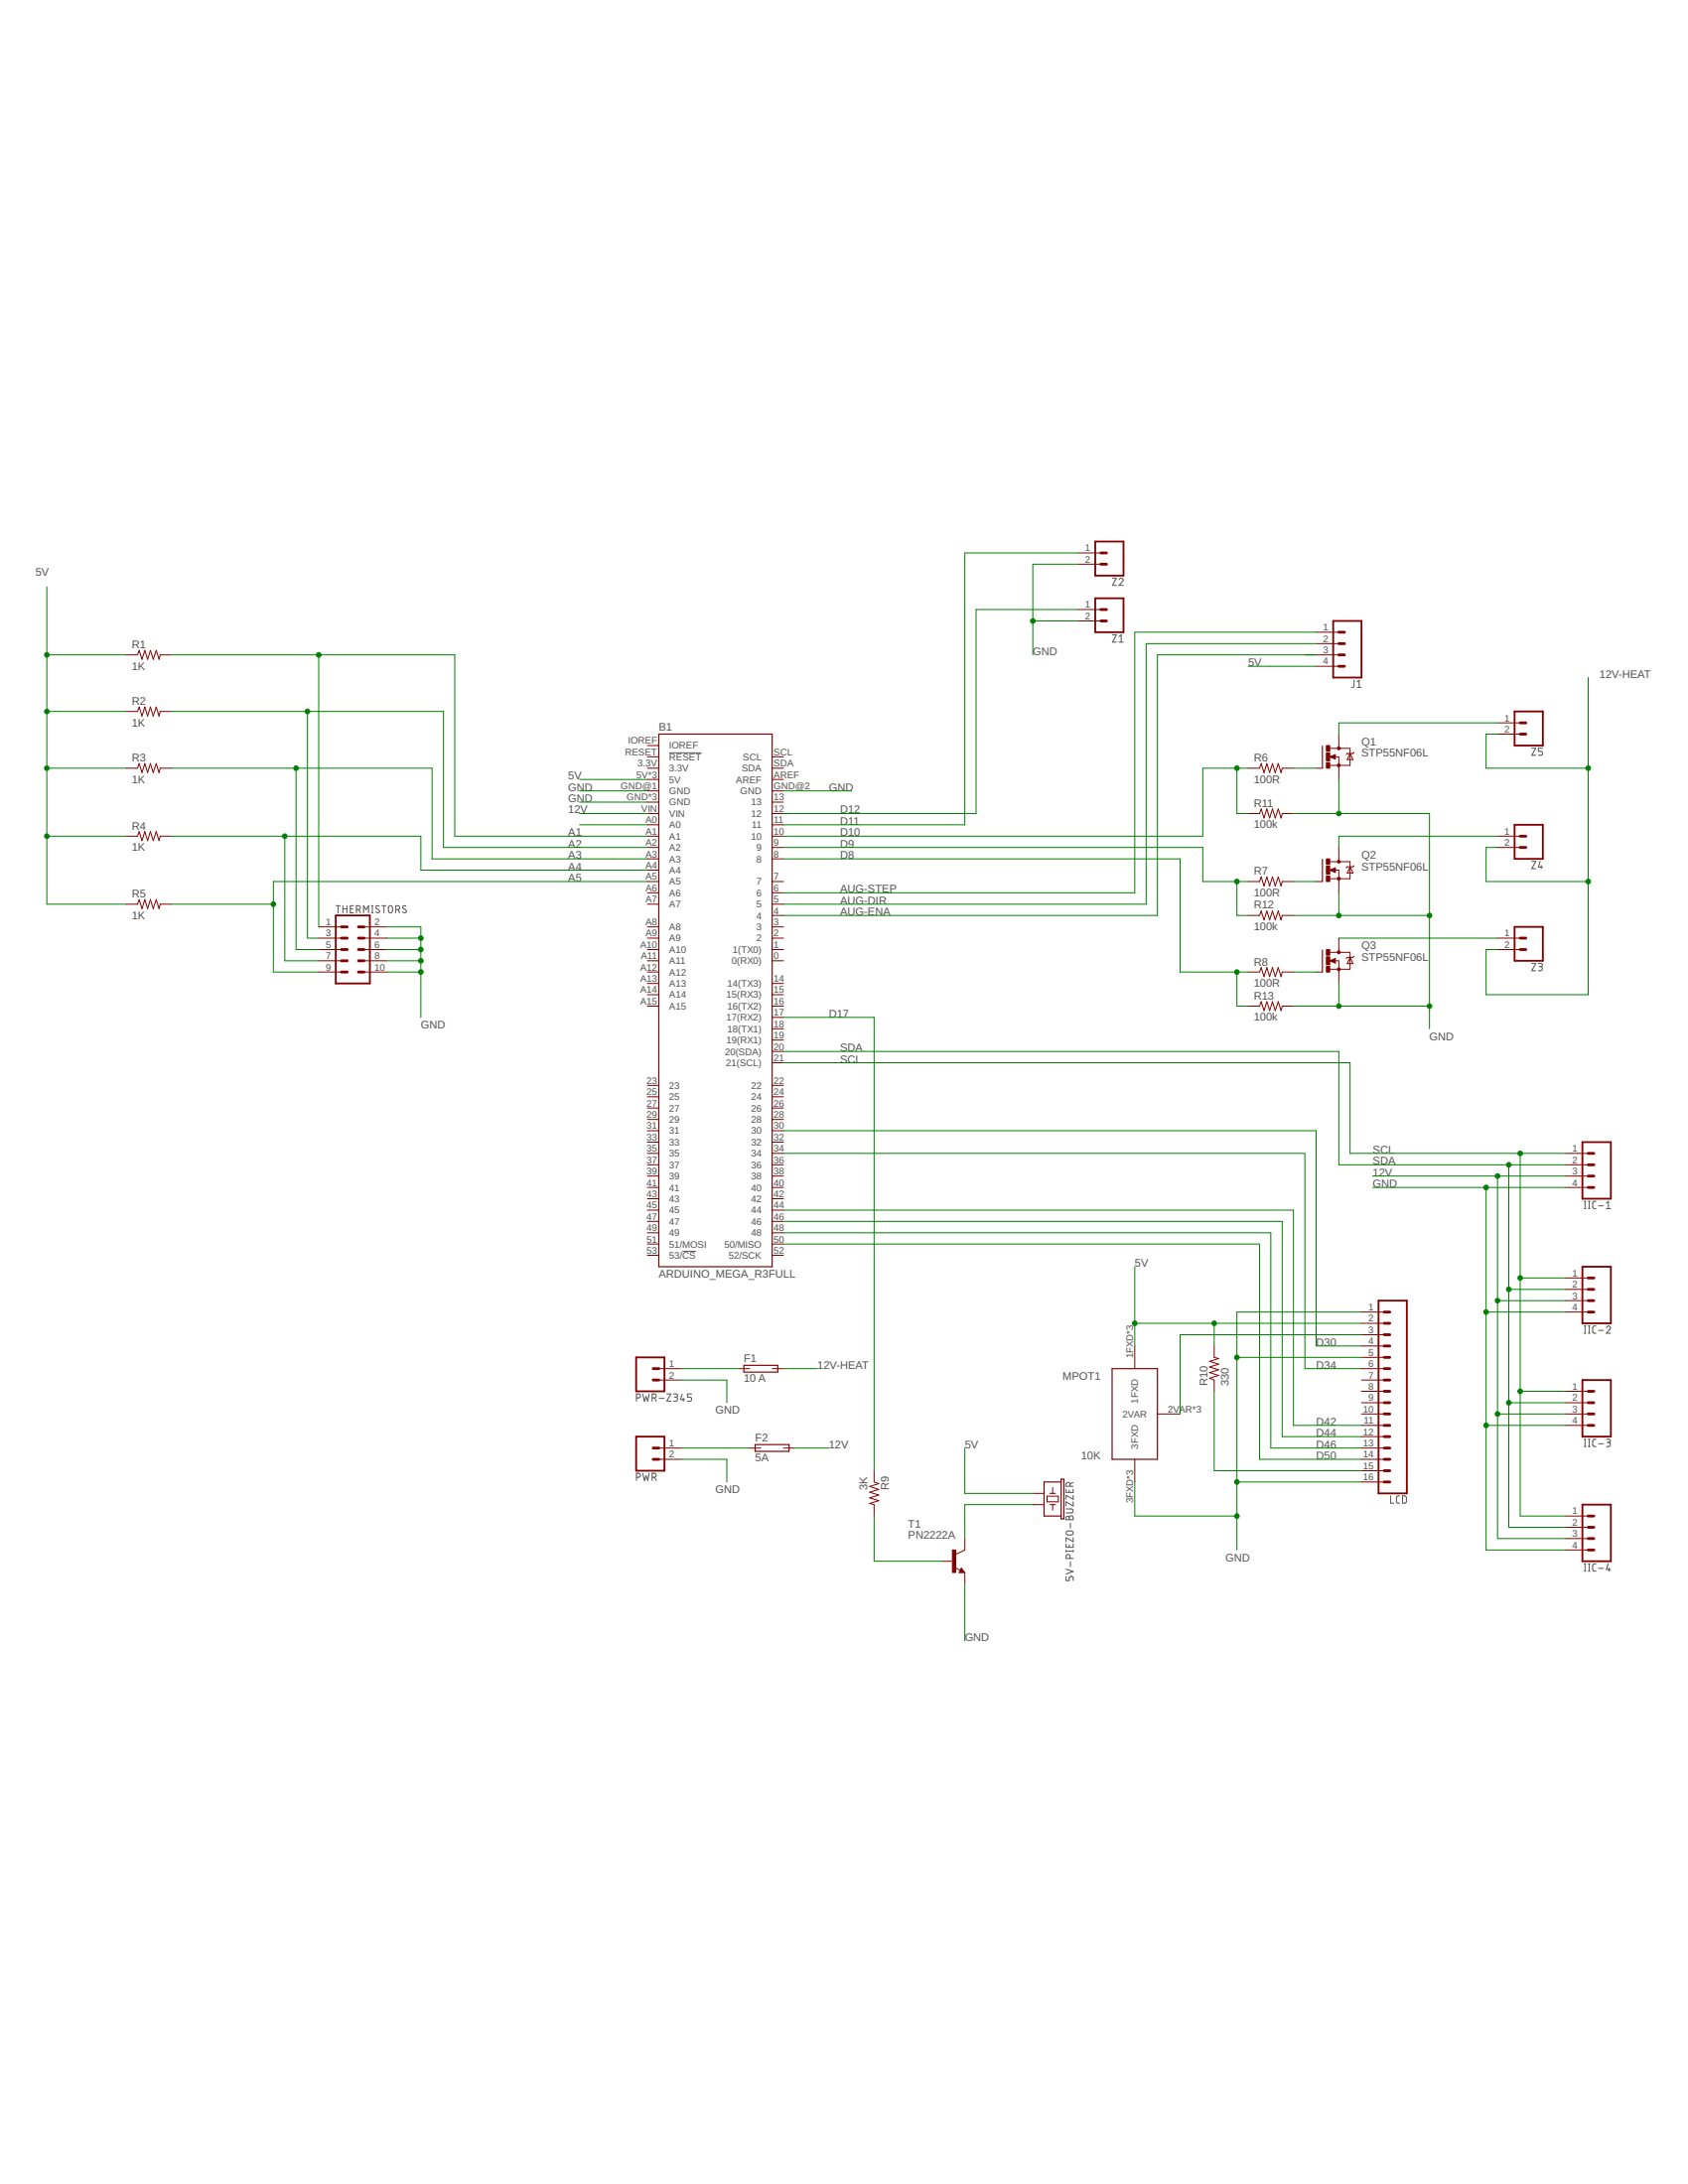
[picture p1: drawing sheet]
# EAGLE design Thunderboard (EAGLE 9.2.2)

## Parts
5V-PIEZO-BUZZER  BUZZER-PTH  [BUZZER-12MM]
B1  ARDUINO_MEGA_R3FULL  [ARDUINO_MEGA_NO_SILK]
F1  10 A  BLADE-FUSE-HOLDER3557-15  [MINI-BLADE]
F2  5A  BLADE-FUSE-HOLDER3557-15  [MINI-BLADE]
IIC-1  CONN_04  [1X04]
IIC-2  CONN_04  [1X04]
IIC-3  CONN_04  [1X04]
IIC-4  CONN_04  [1X04]
J1  CONN_04  [1X04]
LCD  CONN_16  [1X16]
MPOT1  10K  POT-MULTI-PACKAGE  [POT-MULTI-PACKAGE]
PWR  CONN_023.5MM  [SCREWTERMINAL-3.5MM-2]
PWR-Z345  CONN_023.5MM  [SCREWTERMINAL-3.5MM-2]
Q1  STP55NF06L  [TO-220]
Q2  STP55NF06L  [TO-220]
Q3  STP55NF06L  [TO-220]
R1  1K  R-US_0207/7  [0207/7]
R2  1K  R-US_0207/7  [0207/7]
R3  1K  R-US_0207/7  [0207/7]
R4  1K  R-US_0207/7  [0207/7]
R5  1K  R-US_0207/7  [0207/7]
R6  100R  R-US_0207/7  [0207/7]
R7  100R  R-US_0207/7  [0207/7]
R8  100R  R-US_0207/7  [0207/7]
R9  3K  R-US_0207/7  [0207/7]
R10  330  R-US_0207/7  [0207/7]
R11  100k  R-US_0207/7  [0207/7]
R12  100k  R-US_0207/7  [0207/7]
R13  100k  R-US_0207/7  [0207/7]
T1  PN2222A  -NPN-TO92-EBC  [TO92-EBC]
THERMISTORS  CONN_05X2NO_SILK  [2X5_NOSILK]
Z1  CONN_02  [1X02]
Z2  CONN_02  [1X02]
Z3  CONN_023.5MM  [SCREWTERMINAL-3.5MM-2]
Z4  CONN_023.5MM  [SCREWTERMINAL-3.5MM-2]
Z5  CONN_023.5MM  [SCREWTERMINAL-3.5MM-2]

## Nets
5V: 5V-PIEZO-BUZZER.+ B1.5V B1.5V@1(5V) B1.5V@2(5V) J1.4 LCD.2 MPOT1.1FXD MPOT1.P$7(1FXD) MPOT1.P$8(1FXD) R1.1 R2.1 R3.1 R4.1 R5.1 R10.2
12V: B1.VIN F2.2A F2.2B IIC-1.3 IIC-2.3 IIC-3.3 IIC-4.3
12V-HEAT: F1.2A F1.2B Z3.2 Z4.2 Z5.2
A1: B1.A1 R1.2 THERMISTORS.1
A2: B1.A2 R2.2 THERMISTORS.3
A3: B1.A3 R3.2 THERMISTORS.5
A4: B1.A4 R4.2 THERMISTORS.7
A5: B1.A5 R5.2 THERMISTORS.9
AUG-DIR: B1.5 J1.2
AUG-ENA: B1.4 J1.3
AUG-STEP: B1.6 J1.1
D8: B1.8 R8.1 R13.1
D9: B1.9 R7.1 R12.1
D10: B1.10 R6.1 R11.1
D11: B1.11 Z2.1
D12: B1.12 Z1.1
D17: B1.17(17(RX2)) R9.1
D30: B1.30 LCD.4
D34: B1.34 LCD.6
D42: B1.44 LCD.11
D44: B1.46 LCD.12
D46: B1.48 LCD.13
D50: B1.50(50/MISO) LCD.14
GND: B1.GND B1.GND@1(GND) B1.GND@2(GND) B1.GND@3(GND) B1.GND@4(GND) IIC-1.4 IIC-2.4 IIC-3.4 IIC-4.4 LCD.1 LCD.5 LCD.16 MPOT1.3FXD MPOT1.P$4(3FXD) MPOT1.P$5(3FXD) PWR-Z345.2 PWR.2 Q1.S Q2.S Q3.S R11.2 R12.2 R13.2 T1.E THERMISTORS.2 THERMISTORS.4 THERMISTORS.6 THERMISTORS.8 THERMISTORS.10 Z1.2 Z2.2
N$1: 5V-PIEZO-BUZZER.- T1.C
N$2: R9.2 T1.B
N$3: Q1.G R6.2
N$4: Q2.G R7.2
N$5: Q3.G R8.2
N$6: LCD.3 MPOT1.2VAR MPOT1.P$1(2VAR) MPOT1.P$3(2VAR)
N$7: Q1.D Z5.1
N$8: B1.A0
N$9: Q2.D Z4.1
N$10: Q3.D Z3.1
N$11: F1.1A F1.1B PWR-Z345.1
N$12: LCD.15 R10.1
N$14: F2.1A F2.1B PWR.1
SCL: B1.21(21(SCL)) IIC-1.1 IIC-2.1 IIC-3.1 IIC-4.1
SDA: B1.20(20(SDA)) IIC-1.2 IIC-2.2 IIC-3.2 IIC-4.2
Unconnected: B1.0(0(RX0)) B1.1(1(TX0)) B1.2 B1.3 B1.3.3V B1.7 B1.13 B1.14(14(TX3)) B1.15(15(RX3)) B1.16(16(TX2)) B1.18(18(TX1)) B1.19(19(RX1)) B1.22 B1.23 B1.24 B1.25 B1.26 B1.27 B1.28 B1.29 B1.31 B1.32 B1.33 B1.35 B1.36 B1.37 B1.38 B1.39 B1.40 B1.41 B1.42 B1.43 B1.45 B1.47 B1.49 B1.51(51/MOSI) B1.52(52/SCK) B1.53(53/!CS) B1.A6 B1.A7 B1.A8 B1.A9 B1.A10 B1.A11 B1.A12 B1.A13 B1.A14 B1.A15 B1.AREF B1.IOREF B1.RESET(!RESET) B1.SCL B1.SDA LCD.7 LCD.8 LCD.9 LCD.10

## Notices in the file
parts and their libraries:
SparkFun-Boards: Licensing: Creative Commons ShareAlike 4.0 International - https://creativecommons.org/licenses/by-sa/4.0
